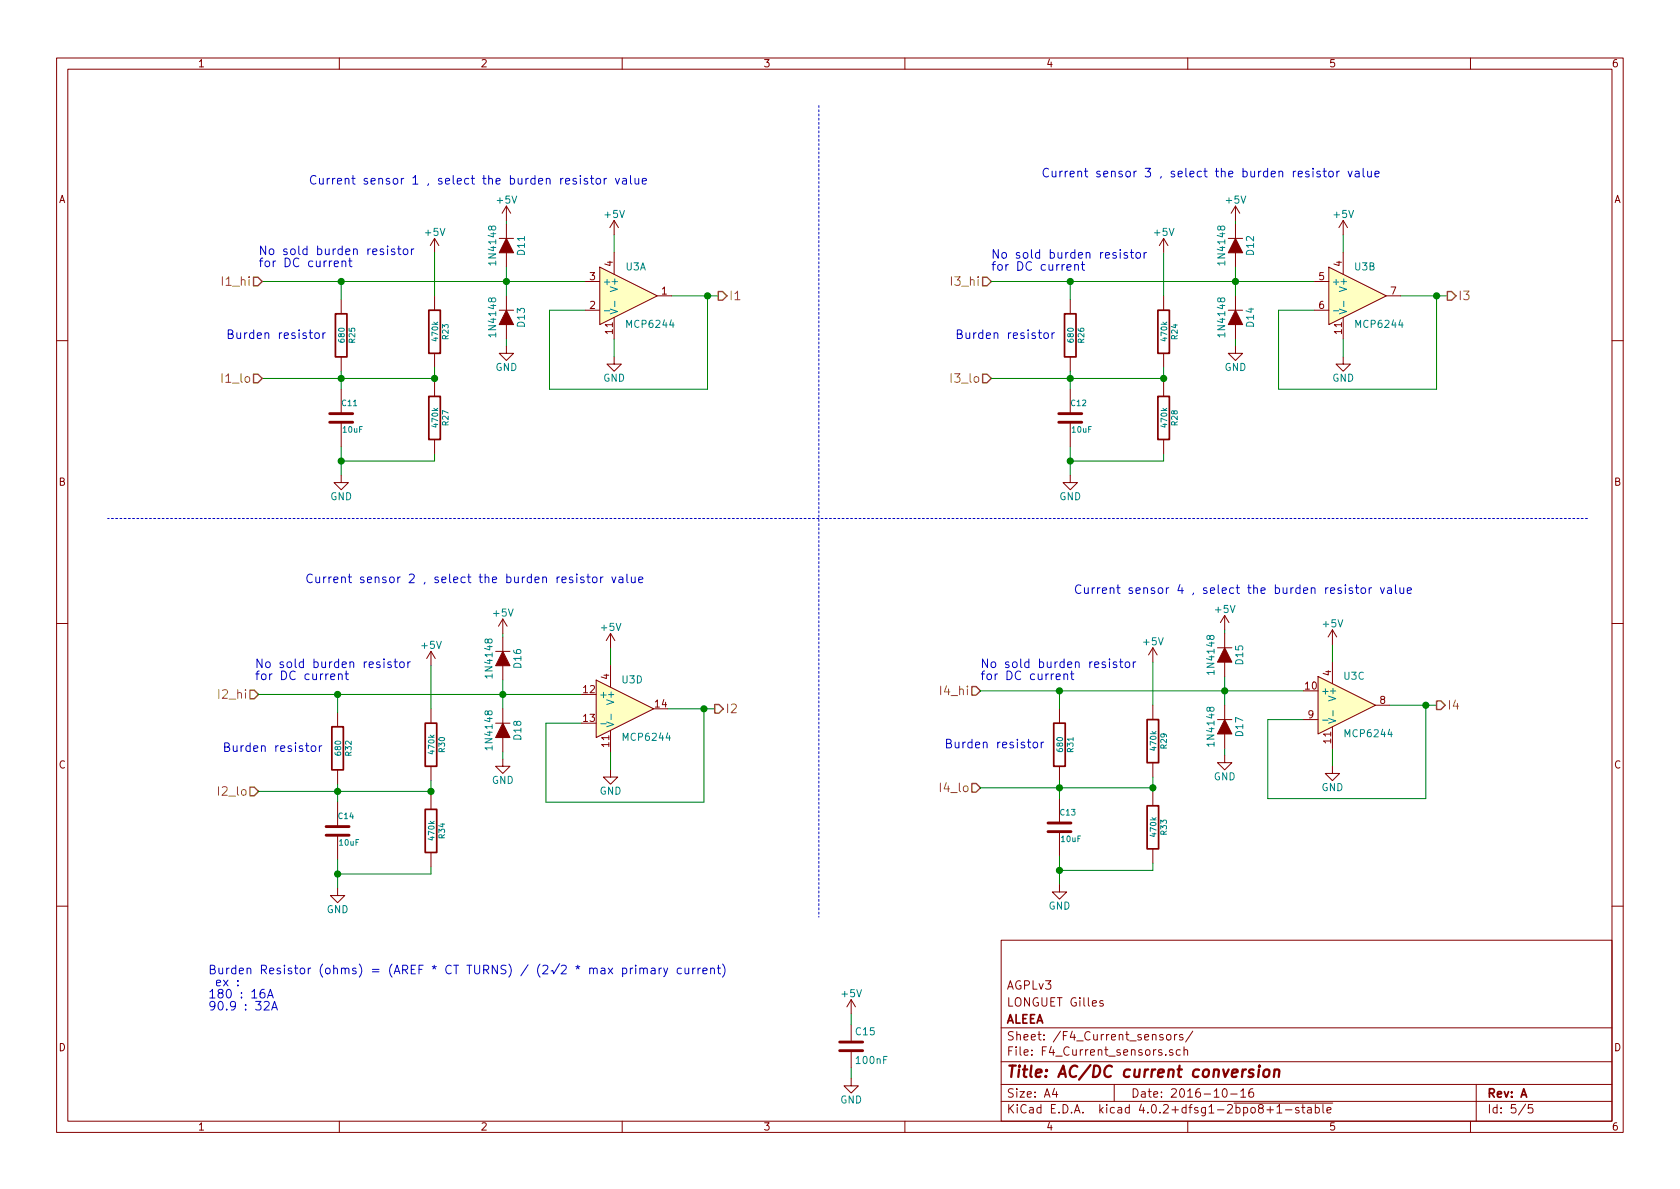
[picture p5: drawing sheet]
EESchema Schematic File Version 2
LIBS:shield-rescue
LIBS:power
LIBS:device
LIBS:transistors
LIBS:conn
LIBS:linear
LIBS:regul
LIBS:74xx
LIBS:cmos4000
LIBS:adc-dac
LIBS:memory
LIBS:xilinx
LIBS:microcontrollers
LIBS:dsp
LIBS:microchip
LIBS:analog_switches
LIBS:motorola
LIBS:texas
LIBS:intel
LIBS:audio
LIBS:interface
LIBS:digital-audio
LIBS:philips
LIBS:display
LIBS:cypress
LIBS:siliconi
LIBS:opto
LIBS:atmel
LIBS:contrib
LIBS:valves
LIBS:shield-cache
EELAYER 25 0
EELAYER END
$Descr A4 11693 8268
encoding utf-8
Sheet 5 5
Title "AC/DC current conversion"
Date "2016-10-16"
Rev "A"
Comp "ALEEA"
Comment1 "LONGUET Gilles"
Comment2 "AGPLv3"
Comment3 ""
Comment4 ""
$EndDescr
$Comp
L R-RESCUE-Windlogger R25
U 1 1
P 2375 2325
F 0 "R25" V 2455 2325 40  0000 C CNN
F 1 "680" V 2382 2326 40  0000 C CNN
F 2 "Discret:R3-LARGE_PADS" V 2305 2325 30  0001 C CNN
F 3 "~" H 2375 2325 30  0000 C CNN
F 4 "0.125W" V 2375 2325 60  0001 C CNN "Puissance"
F 5 "1%" V 2375 2325 60  0001 C CNN "Tolérance"
	1    2375 2325
	1    0    0    -1  
$EndComp
$Comp
L R-RESCUE-Windlogger R23
U 1 1
P 3025 2300
F 0 "R23" V 3105 2300 40  0000 C CNN
F 1 "470k" V 3032 2301 40  0000 C CNN
F 2 "Discret:R3-LARGE_PADS" V 2955 2300 30  0001 C CNN
F 3 "~" H 3025 2300 30  0000 C CNN
F 4 "0.125W" V 3025 2300 60  0001 C CNN "Puissance"
F 5 "1%" V 3025 2300 60  0001 C CNN "Tolérance"
	1    3025 2300
	1    0    0    -1  
$EndComp
$Comp
L R-RESCUE-Windlogger R27
U 1 1
P 3025 2900
F 0 "R27" V 3105 2900 40  0000 C CNN
F 1 "470k" V 3032 2901 40  0000 C CNN
F 2 "Discret:R3-LARGE_PADS" V 2955 2900 30  0001 C CNN
F 3 "~" H 3025 2900 30  0000 C CNN
F 4 "0.125W" V 3025 2900 60  0001 C CNN "Puissance"
F 5 "1%" V 3025 2900 60  0001 C CNN "Tolérance"
	1    3025 2900
	1    0    0    -1  
$EndComp
$Comp
L C-RESCUE-Windlogger C11
U 1 1
P 2375 2900
F 0 "C11" H 2375 3000 40  0000 L CNN
F 1 "10uF" H 2381 2815 40  0000 L CNN
F 2 "Capacitors_ThroughHole:C_Radial_D5_L6_P2.5" H 2413 2750 30  0001 C CNN
F 3 "~" H 2375 2900 60  0000 C CNN
F 4 "16V" H 2375 2900 60  0001 C CNN "Tension"
	1    2375 2900
	1    0    0    -1  
$EndComp
Wire Wire Line
	1825 1950 4075 1950
Wire Wire Line
	3025 3200 2375 3200
Connection ~ 2375 3200
Connection ~ 2375 1950
Wire Wire Line
	4675 2050 5000 2050
Wire Wire Line
	3825 2700 4925 2700
Wire Wire Line
	4925 2700 4925 2050
Connection ~ 4925 2050
Wire Wire Line
	4275 1625 4275 1750
Wire Wire Line
	4275 2350 4275 2475
Wire Wire Line
	1825 2625 3025 2625
Connection ~ 2375 2625
Text HLabel 1825 1950 0    60   Input ~ 0
I1_hi
Text HLabel 1825 2625 0    60   Input ~ 0
I1_lo
Text HLabel 5000 2050 2    60   Output ~ 0
I1
Connection ~ 3025 2625
Wire Wire Line
	3825 2150 4075 2150
Wire Wire Line
	3825 2150 3825 2700
Wire Wire Line
	3525 1550 3525 1525
Wire Wire Line
	3525 1850 3525 2050
Connection ~ 3525 1950
Wire Wire Line
	3525 2350 3525 2400
$Comp
L +5V #PWR057
U 1 1
P 3025 1750
F 0 "#PWR057" H 3025 1600 50  0001 C CNN
F 1 "+5V" H 3025 1890 50  0000 C CNN
F 2 "" H 3025 1750 50  0000 C CNN
F 3 "" H 3025 1750 50  0000 C CNN
	1    3025 1750
	1    0    0    -1  
$EndComp
$Comp
L +5V #PWR058
U 1 1
P 3525 1525
F 0 "#PWR058" H 3525 1375 50  0001 C CNN
F 1 "+5V" H 3525 1665 50  0000 C CNN
F 2 "" H 3525 1525 50  0000 C CNN
F 3 "" H 3525 1525 50  0000 C CNN
	1    3525 1525
	1    0    0    -1  
$EndComp
$Comp
L +5V #PWR059
U 1 1
P 4275 1625
F 0 "#PWR059" H 4275 1475 50  0001 C CNN
F 1 "+5V" H 4275 1765 50  0000 C CNN
F 2 "" H 4275 1625 50  0000 C CNN
F 3 "" H 4275 1625 50  0000 C CNN
	1    4275 1625
	1    0    0    -1  
$EndComp
Wire Wire Line
	3025 2050 3025 1750
Wire Wire Line
	2375 1950 2375 2075
Wire Wire Line
	3025 2550 3025 2650
Wire Wire Line
	2375 2575 2375 2700
Wire Wire Line
	3025 3200 3025 3150
Wire Wire Line
	2375 3100 2375 3300
$Comp
L GND #PWR060
U 1 1
P 2375 3300
F 0 "#PWR060" H 2375 3050 50  0001 C CNN
F 1 "GND" H 2375 3150 50  0000 C CNN
F 2 "" H 2375 3300 50  0000 C CNN
F 3 "" H 2375 3300 50  0000 C CNN
	1    2375 3300
	1    0    0    -1  
$EndComp
$Comp
L GND #PWR061
U 1 1
P 3525 2400
F 0 "#PWR061" H 3525 2150 50  0001 C CNN
F 1 "GND" H 3525 2250 50  0000 C CNN
F 2 "" H 3525 2400 50  0000 C CNN
F 3 "" H 3525 2400 50  0000 C CNN
	1    3525 2400
	1    0    0    -1  
$EndComp
$Comp
L GND #PWR062
U 1 1
P 4275 2475
F 0 "#PWR062" H 4275 2225 50  0001 C CNN
F 1 "GND" H 4275 2325 50  0000 C CNN
F 2 "" H 4275 2475 50  0000 C CNN
F 3 "" H 4275 2475 50  0000 C CNN
	1    4275 2475
	1    0    0    -1  
$EndComp
$Comp
L D D11
U 1 1
P 3525 1700
F 0 "D11" H 3525 1800 50  0000 C CNN
F 1 "1N4148" H 3525 1600 50  0000 C CNN
F 2 "Discret:DO-35" H 3525 1700 50  0001 C CNN
F 3 "" H 3525 1700 50  0000 C CNN
	1    3525 1700
	0    1    1    0   
$EndComp
$Comp
L D D13
U 1 1
P 3525 2200
F 0 "D13" H 3525 2300 50  0000 C CNN
F 1 "1N4148" H 3525 2100 50  0000 C CNN
F 2 "Discret:DO-35" H 3525 2200 50  0001 C CNN
F 3 "" H 3525 2200 50  0000 C CNN
	1    3525 2200
	0    1    1    0   
$EndComp
Text HLabel 1800 4825 0    60   Input ~ 0
I2_hi
Text HLabel 1800 5500 0    60   Input ~ 0
I2_lo
Text HLabel 6900 1950 0    60   Input ~ 0
I3_hi
Text HLabel 6900 2625 0    60   Input ~ 0
I3_lo
Text HLabel 6825 4800 0    60   Input ~ 0
I4_hi
Text HLabel 6825 5475 0    60   Input ~ 0
I4_lo
Text Notes 1575 2350 0    60   ~ 0
Burden resistor
$Comp
L R-RESCUE-Windlogger R32
U 1 1
P 2350 5200
F 0 "R32" V 2430 5200 40  0000 C CNN
F 1 "680" V 2357 5201 40  0000 C CNN
F 2 "Discret:R3-LARGE_PADS" V 2280 5200 30  0001 C CNN
F 3 "~" H 2350 5200 30  0000 C CNN
F 4 "0.125W" V 2350 5200 60  0001 C CNN "Puissance"
F 5 "1%" V 2350 5200 60  0001 C CNN "Tolérance"
	1    2350 5200
	1    0    0    -1  
$EndComp
$Comp
L R-RESCUE-Windlogger R30
U 1 1
P 3000 5175
F 0 "R30" V 3080 5175 40  0000 C CNN
F 1 "470k" V 3007 5176 40  0000 C CNN
F 2 "Discret:R3-LARGE_PADS" V 2930 5175 30  0001 C CNN
F 3 "~" H 3000 5175 30  0000 C CNN
F 4 "0.125W" V 3000 5175 60  0001 C CNN "Puissance"
F 5 "1%" V 3000 5175 60  0001 C CNN "Tolérance"
	1    3000 5175
	1    0    0    -1  
$EndComp
$Comp
L R-RESCUE-Windlogger R34
U 1 1
P 3000 5775
F 0 "R34" V 3080 5775 40  0000 C CNN
F 1 "470k" V 3007 5776 40  0000 C CNN
F 2 "Discret:R3-LARGE_PADS" V 2930 5775 30  0001 C CNN
F 3 "~" H 3000 5775 30  0000 C CNN
F 4 "0.125W" V 3000 5775 60  0001 C CNN "Puissance"
F 5 "1%" V 3000 5775 60  0001 C CNN "Tolérance"
	1    3000 5775
	1    0    0    -1  
$EndComp
$Comp
L C-RESCUE-Windlogger C14
U 1 1
P 2350 5775
F 0 "C14" H 2350 5875 40  0000 L CNN
F 1 "10uF" H 2356 5690 40  0000 L CNN
F 2 "Capacitors_ThroughHole:C_Radial_D5_L6_P2.5" H 2388 5625 30  0001 C CNN
F 3 "~" H 2350 5775 60  0000 C CNN
F 4 "16V" H 2350 5775 60  0001 C CNN "Tension"
	1    2350 5775
	1    0    0    -1  
$EndComp
Wire Wire Line
	1800 4825 4050 4825
Wire Wire Line
	3000 6075 2350 6075
Connection ~ 2350 6075
Connection ~ 2350 4825
Wire Wire Line
	4650 4925 4975 4925
Wire Wire Line
	3800 5575 4900 5575
Wire Wire Line
	4900 5575 4900 4925
Connection ~ 4900 4925
Wire Wire Line
	4250 4500 4250 4625
Wire Wire Line
	4250 5225 4250 5350
Wire Wire Line
	1800 5500 3000 5500
Connection ~ 2350 5500
Text HLabel 4975 4925 2    60   Output ~ 0
I2
Connection ~ 3000 5500
Wire Wire Line
	3800 5025 4050 5025
Wire Wire Line
	3800 5025 3800 5575
Wire Wire Line
	3500 4425 3500 4400
Wire Wire Line
	3500 4725 3500 4925
Connection ~ 3500 4825
Wire Wire Line
	3500 5225 3500 5275
$Comp
L +5V #PWR063
U 1 1
P 3000 4625
F 0 "#PWR063" H 3000 4475 50  0001 C CNN
F 1 "+5V" H 3000 4765 50  0000 C CNN
F 2 "" H 3000 4625 50  0000 C CNN
F 3 "" H 3000 4625 50  0000 C CNN
	1    3000 4625
	1    0    0    -1  
$EndComp
$Comp
L +5V #PWR064
U 1 1
P 3500 4400
F 0 "#PWR064" H 3500 4250 50  0001 C CNN
F 1 "+5V" H 3500 4540 50  0000 C CNN
F 2 "" H 3500 4400 50  0000 C CNN
F 3 "" H 3500 4400 50  0000 C CNN
	1    3500 4400
	1    0    0    -1  
$EndComp
$Comp
L +5V #PWR065
U 1 1
P 4250 4500
F 0 "#PWR065" H 4250 4350 50  0001 C CNN
F 1 "+5V" H 4250 4640 50  0000 C CNN
F 2 "" H 4250 4500 50  0000 C CNN
F 3 "" H 4250 4500 50  0000 C CNN
	1    4250 4500
	1    0    0    -1  
$EndComp
Wire Wire Line
	3000 4925 3000 4625
Wire Wire Line
	2350 4825 2350 4950
Wire Wire Line
	3000 5425 3000 5525
Wire Wire Line
	2350 5450 2350 5575
Wire Wire Line
	3000 6075 3000 6025
Wire Wire Line
	2350 5975 2350 6175
$Comp
L GND #PWR066
U 1 1
P 2350 6175
F 0 "#PWR066" H 2350 5925 50  0001 C CNN
F 1 "GND" H 2350 6025 50  0000 C CNN
F 2 "" H 2350 6175 50  0000 C CNN
F 3 "" H 2350 6175 50  0000 C CNN
	1    2350 6175
	1    0    0    -1  
$EndComp
$Comp
L GND #PWR067
U 1 1
P 3500 5275
F 0 "#PWR067" H 3500 5025 50  0001 C CNN
F 1 "GND" H 3500 5125 50  0000 C CNN
F 2 "" H 3500 5275 50  0000 C CNN
F 3 "" H 3500 5275 50  0000 C CNN
	1    3500 5275
	1    0    0    -1  
$EndComp
$Comp
L GND #PWR068
U 1 1
P 4250 5350
F 0 "#PWR068" H 4250 5100 50  0001 C CNN
F 1 "GND" H 4250 5200 50  0000 C CNN
F 2 "" H 4250 5350 50  0000 C CNN
F 3 "" H 4250 5350 50  0000 C CNN
	1    4250 5350
	1    0    0    -1  
$EndComp
$Comp
L D D16
U 1 1
P 3500 4575
F 0 "D16" H 3500 4675 50  0000 C CNN
F 1 "1N4148" H 3500 4475 50  0000 C CNN
F 2 "Discret:DO-35" H 3500 4575 50  0001 C CNN
F 3 "" H 3500 4575 50  0000 C CNN
	1    3500 4575
	0    1    1    0   
$EndComp
$Comp
L D D18
U 1 1
P 3500 5075
F 0 "D18" H 3500 5175 50  0000 C CNN
F 1 "1N4148" H 3500 4975 50  0000 C CNN
F 2 "Discret:DO-35" H 3500 5075 50  0001 C CNN
F 3 "" H 3500 5075 50  0000 C CNN
	1    3500 5075
	0    1    1    0   
$EndComp
Text Notes 1550 5225 0    60   ~ 0
Burden resistor
$Comp
L R-RESCUE-Windlogger R26
U 1 1
P 7450 2325
F 0 "R26" V 7530 2325 40  0000 C CNN
F 1 "680" V 7457 2326 40  0000 C CNN
F 2 "Discret:R3-LARGE_PADS" V 7380 2325 30  0001 C CNN
F 3 "~" H 7450 2325 30  0000 C CNN
F 4 "0.125W" V 7450 2325 60  0001 C CNN "Puissance"
F 5 "1%" V 7450 2325 60  0001 C CNN "Tolérance"
	1    7450 2325
	1    0    0    -1  
$EndComp
$Comp
L R-RESCUE-Windlogger R24
U 1 1
P 8100 2300
F 0 "R24" V 8180 2300 40  0000 C CNN
F 1 "470k" V 8107 2301 40  0000 C CNN
F 2 "Discret:R3-LARGE_PADS" V 8030 2300 30  0001 C CNN
F 3 "~" H 8100 2300 30  0000 C CNN
F 4 "0.125W" V 8100 2300 60  0001 C CNN "Puissance"
F 5 "1%" V 8100 2300 60  0001 C CNN "Tolérance"
	1    8100 2300
	1    0    0    -1  
$EndComp
$Comp
L R-RESCUE-Windlogger R28
U 1 1
P 8100 2900
F 0 "R28" V 8180 2900 40  0000 C CNN
F 1 "470k" V 8107 2901 40  0000 C CNN
F 2 "Discret:R3-LARGE_PADS" V 8030 2900 30  0001 C CNN
F 3 "~" H 8100 2900 30  0000 C CNN
F 4 "0.125W" V 8100 2900 60  0001 C CNN "Puissance"
F 5 "1%" V 8100 2900 60  0001 C CNN "Tolérance"
	1    8100 2900
	1    0    0    -1  
$EndComp
$Comp
L C-RESCUE-Windlogger C12
U 1 1
P 7450 2900
F 0 "C12" H 7450 3000 40  0000 L CNN
F 1 "10uF" H 7456 2815 40  0000 L CNN
F 2 "Capacitors_ThroughHole:C_Radial_D5_L6_P2.5" H 7488 2750 30  0001 C CNN
F 3 "~" H 7450 2900 60  0000 C CNN
F 4 "16V" H 7450 2900 60  0001 C CNN "Tension"
	1    7450 2900
	1    0    0    -1  
$EndComp
Wire Wire Line
	6900 1950 9150 1950
Wire Wire Line
	8100 3200 7450 3200
Connection ~ 7450 3200
Connection ~ 7450 1950
Wire Wire Line
	9750 2050 10075 2050
Wire Wire Line
	8900 2700 10000 2700
Wire Wire Line
	10000 2700 10000 2050
Connection ~ 10000 2050
Wire Wire Line
	9350 1625 9350 1750
Wire Wire Line
	9350 2350 9350 2475
Wire Wire Line
	6900 2625 8100 2625
Connection ~ 7450 2625
Text HLabel 10075 2050 2    60   Output ~ 0
I3
Connection ~ 8100 2625
Wire Wire Line
	8900 2150 9150 2150
Wire Wire Line
	8900 2150 8900 2700
Wire Wire Line
	8600 1550 8600 1525
Wire Wire Line
	8600 1850 8600 2050
Connection ~ 8600 1950
Wire Wire Line
	8600 2350 8600 2400
$Comp
L +5V #PWR069
U 1 1
P 8100 1750
F 0 "#PWR069" H 8100 1600 50  0001 C CNN
F 1 "+5V" H 8100 1890 50  0000 C CNN
F 2 "" H 8100 1750 50  0000 C CNN
F 3 "" H 8100 1750 50  0000 C CNN
	1    8100 1750
	1    0    0    -1  
$EndComp
$Comp
L +5V #PWR070
U 1 1
P 8600 1525
F 0 "#PWR070" H 8600 1375 50  0001 C CNN
F 1 "+5V" H 8600 1665 50  0000 C CNN
F 2 "" H 8600 1525 50  0000 C CNN
F 3 "" H 8600 1525 50  0000 C CNN
	1    8600 1525
	1    0    0    -1  
$EndComp
$Comp
L +5V #PWR071
U 1 1
P 9350 1625
F 0 "#PWR071" H 9350 1475 50  0001 C CNN
F 1 "+5V" H 9350 1765 50  0000 C CNN
F 2 "" H 9350 1625 50  0000 C CNN
F 3 "" H 9350 1625 50  0000 C CNN
	1    9350 1625
	1    0    0    -1  
$EndComp
Wire Wire Line
	8100 2050 8100 1750
Wire Wire Line
	7450 1950 7450 2075
Wire Wire Line
	8100 2550 8100 2650
Wire Wire Line
	7450 2575 7450 2700
Wire Wire Line
	8100 3200 8100 3150
Wire Wire Line
	7450 3100 7450 3300
$Comp
L GND #PWR072
U 1 1
P 7450 3300
F 0 "#PWR072" H 7450 3050 50  0001 C CNN
F 1 "GND" H 7450 3150 50  0000 C CNN
F 2 "" H 7450 3300 50  0000 C CNN
F 3 "" H 7450 3300 50  0000 C CNN
	1    7450 3300
	1    0    0    -1  
$EndComp
$Comp
L GND #PWR073
U 1 1
P 8600 2400
F 0 "#PWR073" H 8600 2150 50  0001 C CNN
F 1 "GND" H 8600 2250 50  0000 C CNN
F 2 "" H 8600 2400 50  0000 C CNN
F 3 "" H 8600 2400 50  0000 C CNN
	1    8600 2400
	1    0    0    -1  
$EndComp
$Comp
L GND #PWR074
U 1 1
P 9350 2475
F 0 "#PWR074" H 9350 2225 50  0001 C CNN
F 1 "GND" H 9350 2325 50  0000 C CNN
F 2 "" H 9350 2475 50  0000 C CNN
F 3 "" H 9350 2475 50  0000 C CNN
	1    9350 2475
	1    0    0    -1  
$EndComp
$Comp
L D D12
U 1 1
P 8600 1700
F 0 "D12" H 8600 1800 50  0000 C CNN
F 1 "1N4148" H 8600 1600 50  0000 C CNN
F 2 "Discret:DO-35" H 8600 1700 50  0001 C CNN
F 3 "" H 8600 1700 50  0000 C CNN
	1    8600 1700
	0    1    1    0   
$EndComp
$Comp
L D D14
U 1 1
P 8600 2200
F 0 "D14" H 8600 2300 50  0000 C CNN
F 1 "1N4148" H 8600 2100 50  0000 C CNN
F 2 "Discret:DO-35" H 8600 2200 50  0001 C CNN
F 3 "" H 8600 2200 50  0000 C CNN
	1    8600 2200
	0    1    1    0   
$EndComp
Text Notes 6650 2350 0    60   ~ 0
Burden resistor
$Comp
L R-RESCUE-Windlogger R31
U 1 1
P 7375 5175
F 0 "R31" V 7455 5175 40  0000 C CNN
F 1 "680" V 7382 5176 40  0000 C CNN
F 2 "Discret:R3-LARGE_PADS" V 7305 5175 30  0001 C CNN
F 3 "~" H 7375 5175 30  0000 C CNN
F 4 "0.125W" V 7375 5175 60  0001 C CNN "Puissance"
F 5 "1%" V 7375 5175 60  0001 C CNN "Tolérance"
	1    7375 5175
	1    0    0    -1  
$EndComp
$Comp
L R-RESCUE-Windlogger R29
U 1 1
P 8025 5150
F 0 "R29" V 8105 5150 40  0000 C CNN
F 1 "470k" V 8032 5151 40  0000 C CNN
F 2 "Discret:R3-LARGE_PADS" V 7955 5150 30  0001 C CNN
F 3 "~" H 8025 5150 30  0000 C CNN
F 4 "0.125W" V 8025 5150 60  0001 C CNN "Puissance"
F 5 "1%" V 8025 5150 60  0001 C CNN "Tolérance"
	1    8025 5150
	1    0    0    -1  
$EndComp
$Comp
L R-RESCUE-Windlogger R33
U 1 1
P 8025 5750
F 0 "R33" V 8105 5750 40  0000 C CNN
F 1 "470k" V 8032 5751 40  0000 C CNN
F 2 "Discret:R3-LARGE_PADS" V 7955 5750 30  0001 C CNN
F 3 "~" H 8025 5750 30  0000 C CNN
F 4 "0.125W" V 8025 5750 60  0001 C CNN "Puissance"
F 5 "1%" V 8025 5750 60  0001 C CNN "Tolérance"
	1    8025 5750
	1    0    0    -1  
$EndComp
$Comp
L C-RESCUE-Windlogger C13
U 1 1
P 7375 5750
F 0 "C13" H 7375 5850 40  0000 L CNN
F 1 "10uF" H 7381 5665 40  0000 L CNN
F 2 "Capacitors_ThroughHole:C_Radial_D5_L6_P2.5" H 7413 5600 30  0001 C CNN
F 3 "~" H 7375 5750 60  0000 C CNN
F 4 "16V" H 7375 5750 60  0001 C CNN "Tension"
	1    7375 5750
	1    0    0    -1  
$EndComp
Wire Wire Line
	6825 4800 9075 4800
Wire Wire Line
	8025 6050 7375 6050
Connection ~ 7375 6050
Connection ~ 7375 4800
Wire Wire Line
	9675 4900 10000 4900
Wire Wire Line
	8825 5550 9925 5550
Wire Wire Line
	9925 5550 9925 4900
Connection ~ 9925 4900
Wire Wire Line
	9275 4475 9275 4600
Wire Wire Line
	9275 5200 9275 5325
Wire Wire Line
	6825 5475 8025 5475
Connection ~ 7375 5475
Text HLabel 10000 4900 2    60   Output ~ 0
I4
Connection ~ 8025 5475
Wire Wire Line
	8825 5000 9075 5000
Wire Wire Line
	8825 5000 8825 5550
Wire Wire Line
	8525 4400 8525 4375
Wire Wire Line
	8525 4700 8525 4900
Connection ~ 8525 4800
Wire Wire Line
	8525 5200 8525 5250
$Comp
L +5V #PWR075
U 1 1
P 8025 4600
F 0 "#PWR075" H 8025 4450 50  0001 C CNN
F 1 "+5V" H 8025 4740 50  0000 C CNN
F 2 "" H 8025 4600 50  0000 C CNN
F 3 "" H 8025 4600 50  0000 C CNN
	1    8025 4600
	1    0    0    -1  
$EndComp
$Comp
L +5V #PWR076
U 1 1
P 8525 4375
F 0 "#PWR076" H 8525 4225 50  0001 C CNN
F 1 "+5V" H 8525 4515 50  0000 C CNN
F 2 "" H 8525 4375 50  0000 C CNN
F 3 "" H 8525 4375 50  0000 C CNN
	1    8525 4375
	1    0    0    -1  
$EndComp
$Comp
L +5V #PWR077
U 1 1
P 9275 4475
F 0 "#PWR077" H 9275 4325 50  0001 C CNN
F 1 "+5V" H 9275 4615 50  0000 C CNN
F 2 "" H 9275 4475 50  0000 C CNN
F 3 "" H 9275 4475 50  0000 C CNN
	1    9275 4475
	1    0    0    -1  
$EndComp
Wire Wire Line
	8025 4900 8025 4600
Wire Wire Line
	7375 4800 7375 4925
Wire Wire Line
	8025 5400 8025 5500
Wire Wire Line
	7375 5425 7375 5550
Wire Wire Line
	8025 6050 8025 6000
Wire Wire Line
	7375 5950 7375 6150
$Comp
L GND #PWR078
U 1 1
P 7375 6150
F 0 "#PWR078" H 7375 5900 50  0001 C CNN
F 1 "GND" H 7375 6000 50  0000 C CNN
F 2 "" H 7375 6150 50  0000 C CNN
F 3 "" H 7375 6150 50  0000 C CNN
	1    7375 6150
	1    0    0    -1  
$EndComp
$Comp
L GND #PWR079
U 1 1
P 8525 5250
F 0 "#PWR079" H 8525 5000 50  0001 C CNN
F 1 "GND" H 8525 5100 50  0000 C CNN
F 2 "" H 8525 5250 50  0000 C CNN
F 3 "" H 8525 5250 50  0000 C CNN
	1    8525 5250
	1    0    0    -1  
$EndComp
$Comp
L GND #PWR080
U 1 1
P 9275 5325
F 0 "#PWR080" H 9275 5075 50  0001 C CNN
F 1 "GND" H 9275 5175 50  0000 C CNN
F 2 "" H 9275 5325 50  0000 C CNN
F 3 "" H 9275 5325 50  0000 C CNN
	1    9275 5325
	1    0    0    -1  
$EndComp
$Comp
L D D15
U 1 1
P 8525 4550
F 0 "D15" H 8525 4650 50  0000 C CNN
F 1 "1N4148" H 8525 4450 50  0000 C CNN
F 2 "Discret:DO-35" H 8525 4550 50  0001 C CNN
F 3 "" H 8525 4550 50  0000 C CNN
	1    8525 4550
	0    1    1    0   
$EndComp
$Comp
L D D17
U 1 1
P 8525 5050
F 0 "D17" H 8525 5150 50  0000 C CNN
F 1 "1N4148" H 8525 4950 50  0000 C CNN
F 2 "Discret:DO-35" H 8525 5050 50  0001 C CNN
F 3 "" H 8525 5050 50  0000 C CNN
	1    8525 5050
	0    1    1    0   
$EndComp
Text Notes 6575 5200 0    60   ~ 0
Burden resistor
Wire Notes Line
	11050 3600 750  3600
Wire Notes Line
	5700 725  5700 6375
Text Notes 2150 1275 0    60   ~ 0
Current sensor 1 , select the burden resistor value
Text Notes 7250 1225 0    60   ~ 0
Current sensor 3 , select the burden resistor value
Text Notes 2125 4050 0    60   ~ 0
Current sensor 2 , select the burden resistor value
Text Notes 7475 4125 0    60   ~ 0
Current sensor 4 , select the burden resistor value
Text Notes 1450 7025 0    60   ~ 0
Burden Resistor (ohms) = (AREF * CT TURNS) / (2√2 * max primary current)\n ex :\n180 : 16A\n90.9 : 32A\n
Text Notes 1800 1850 0    60   ~ 0
No sold burden resistor\nfor DC current
$Comp
L C C15
U 1 1
P 5925 7275
F 0 "C15" H 5950 7375 50  0000 L CNN
F 1 "100nF" H 5950 7175 50  0000 L CNN
F 2 "Capacitors_ThroughHole:C_Rect_L7_W2.5_P5" H 5963 7125 50  0001 C CNN
F 3 "" H 5925 7275 50  0000 C CNN
	1    5925 7275
	1    0    0    -1  
$EndComp
$Comp
L +5V #PWR081
U 1 1
P 5925 7050
F 0 "#PWR081" H 5925 6900 50  0001 C CNN
F 1 "+5V" H 5925 7190 50  0000 C CNN
F 2 "" H 5925 7050 50  0000 C CNN
F 3 "" H 5925 7050 50  0000 C CNN
	1    5925 7050
	1    0    0    -1  
$EndComp
Wire Wire Line
	5925 7125 5925 7050
Wire Wire Line
	5925 7425 5925 7500
$Comp
L MCP6004 U3
U 1 1
P 4375 2050
F 0 "U3" H 4425 2250 50  0000 C CNN
F 1 "MCP6244" H 4525 1850 50  0000 C CNN
F 2 "Housings_DIP:DIP-14_W7.62mm_LongPads" H 4325 2150 50  0001 C CNN
F 3 "" H 4425 2250 50  0000 C CNN
	1    4375 2050
	1    0    0    -1  
$EndComp
$Comp
L MCP6004 U3
U 4 1
P 4350 4925
F 0 "U3" H 4400 5125 50  0000 C CNN
F 1 "MCP6244" H 4500 4725 50  0000 C CNN
F 2 "Housings_DIP:DIP-14_W7.62mm_LongPads" H 4300 5025 50  0001 C CNN
F 3 "" H 4400 5125 50  0000 C CNN
	4    4350 4925
	1    0    0    -1  
$EndComp
$Comp
L MCP6004 U3
U 2 1
P 9450 2050
F 0 "U3" H 9500 2250 50  0000 C CNN
F 1 "MCP6244" H 9600 1850 50  0000 C CNN
F 2 "Housings_DIP:DIP-14_W7.62mm_LongPads" H 9400 2150 50  0001 C CNN
F 3 "" H 9500 2250 50  0000 C CNN
	2    9450 2050
	1    0    0    -1  
$EndComp
$Comp
L MCP6004 U3
U 3 1
P 9375 4900
F 0 "U3" H 9425 5100 50  0000 C CNN
F 1 "MCP6244" H 9525 4700 50  0000 C CNN
F 2 "Housings_DIP:DIP-14_W7.62mm_LongPads" H 9325 5000 50  0001 C CNN
F 3 "" H 9425 5100 50  0000 C CNN
	3    9375 4900
	1    0    0    -1  
$EndComp
$Comp
L GND #PWR082
U 1 1
P 5925 7500
F 0 "#PWR082" H 5925 7250 50  0001 C CNN
F 1 "GND" H 5925 7350 50  0000 C CNN
F 2 "" H 5925 7500 50  0000 C CNN
F 3 "" H 5925 7500 50  0000 C CNN
	1    5925 7500
	1    0    0    -1  
$EndComp
Text Notes 6900 1875 0    60   ~ 0
No sold burden resistor\nfor DC current
Text Notes 6825 4725 0    60   ~ 0
No sold burden resistor\nfor DC current
Text Notes 1775 4725 0    60   ~ 0
No sold burden resistor\nfor DC current
$EndSCHEMATC
